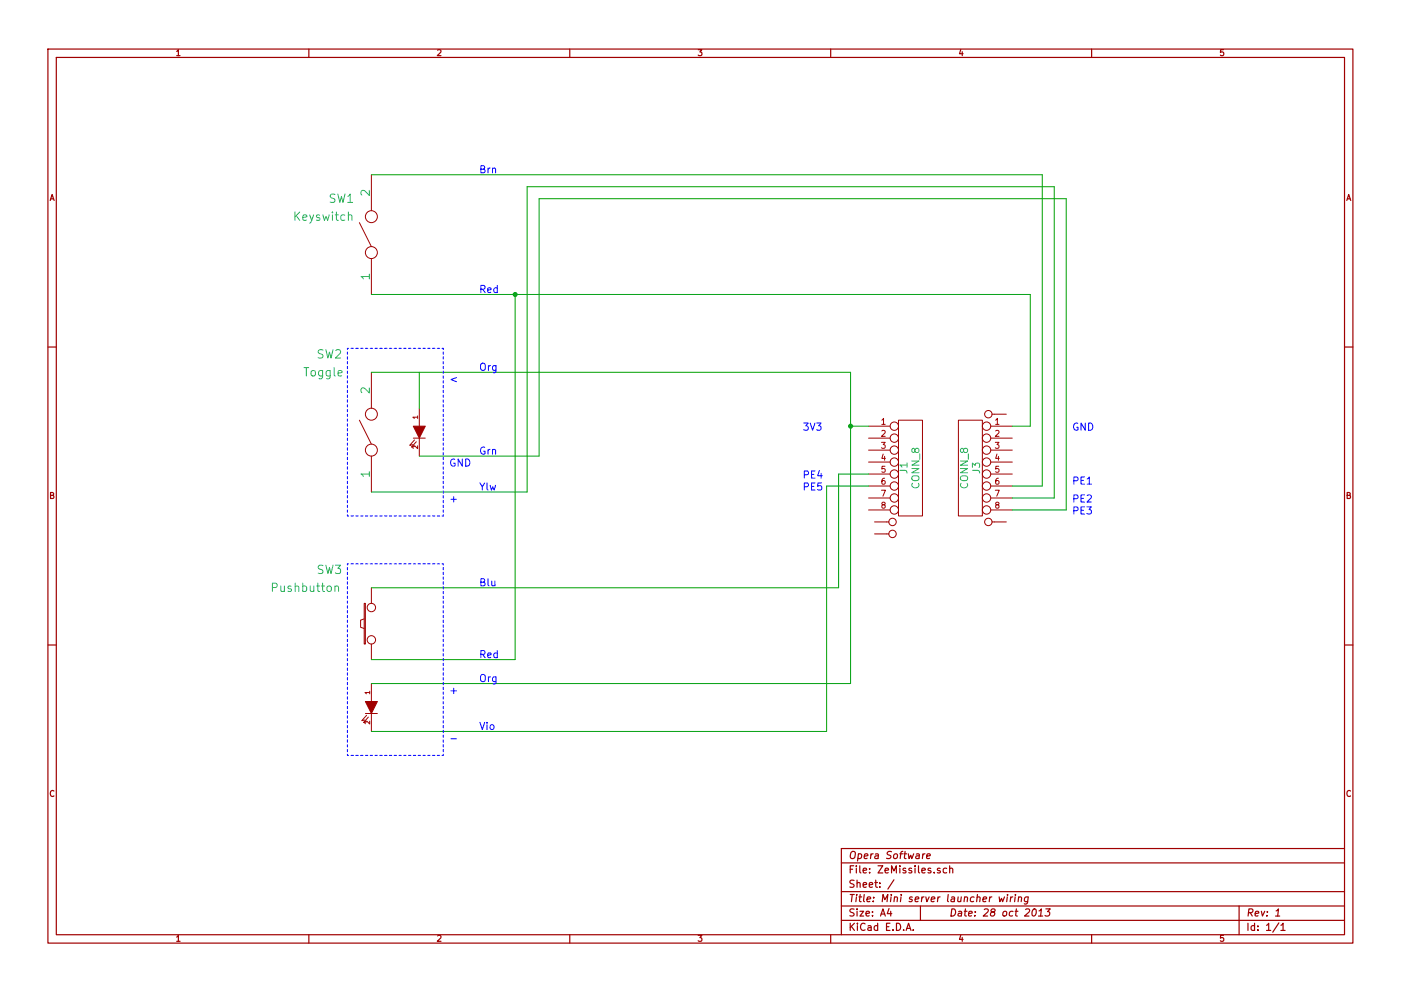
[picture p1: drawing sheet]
EESchema Schematic File Version 2  date 28/10/2013 17:29:59
LIBS:power
LIBS:device
LIBS:transistors
LIBS:conn
LIBS:linear
LIBS:regul
LIBS:74xx
LIBS:cmos4000
LIBS:adc-dac
LIBS:memory
LIBS:xilinx
LIBS:special
LIBS:microcontrollers
LIBS:dsp
LIBS:microchip
LIBS:analog_switches
LIBS:motorola
LIBS:texas
LIBS:intel
LIBS:audio
LIBS:interface
LIBS:digital-audio
LIBS:philips
LIBS:display
LIBS:cypress
LIBS:siliconi
LIBS:opto
LIBS:atmel
LIBS:contrib
LIBS:valves
EELAYER 27 0
EELAYER END
$Descr A4 11693 8268
encoding utf-8
Sheet 1 1
Title "Mini server launcher wiring"
Date "28 oct 2013"
Rev "1"
Comp "Opera Software"
Comment1 ""
Comment2 ""
Comment3 ""
Comment4 ""
$EndDescr
$Comp
L CONN_8 J1
U 1 1
P 7600 3900
F 0 "J1" V 7550 3900 60  0000 C CNN
F 1 "CONN_8" V 7650 3900 60  0000 C CNN
F 2 "" H 7600 3900 60  0000 C CNN
F 3 "" H 7600 3900 60  0000 C CNN
	1    7600 3900
	1    0    0    -1  
$EndComp
$Comp
L CONN_8 J3
U 1 1
P 8100 3900
F 0 "J3" V 8050 3900 60  0000 C CNN
F 1 "CONN_8" V 8150 3900 60  0000 C CNN
F 2 "" H 8100 3900 60  0000 C CNN
F 3 "" H 8100 3900 60  0000 C CNN
	1    8100 3900
	-1   0    0    -1  
$EndComp
$Comp
L SW_PUSH SW3
U 1 1
P 3100 5200
F 0 "SW3" V 3550 5550 70  0000 C CNN
F 1 "Pushbutton" V 3400 5750 70  0000 C CNN
F 2 "~" H 3100 5200 60  0000 C CNN
F 3 "~" H 3100 5200 60  0000 C CNN
	1    3100 5200
	0    -1   -1   0   
$EndComp
$Comp
L SPST SW1
U 1 1
P 3100 1950
F 0 "SW1" V 3400 2200 70  0000 C CNN
F 1 "Keyswitch" V 3250 2350 70  0000 C CNN
F 2 "~" H 3100 1950 60  0000 C CNN
F 3 "~" H 3100 1950 60  0000 C CNN
	1    3100 1950
	0    -1   -1   0   
$EndComp
$Comp
L SPST SW2
U 1 1
P 3100 3600
F 0 "SW2" V 3750 3950 70  0000 C CNN
F 1 "Toggle" V 3600 4000 70  0000 C CNN
F 2 "~" H 3100 3600 60  0000 C CNN
F 3 "~" H 3100 3600 60  0000 C CNN
	1    3100 3600
	0    -1   -1   0   
$EndComp
$Comp
L LED D?
U 1 1
P 3100 5900
F 0 "D?" H 3100 6000 50  0001 C CNN
F 1 "LED" H 3100 5800 50  0001 C CNN
F 2 "~" H 3100 5900 60  0000 C CNN
F 3 "~" H 3100 5900 60  0000 C CNN
	1    3100 5900
	0    1    1    0   
$EndComp
$Comp
L LED D?
U 1 1
P 3500 3600
F 0 "D?" H 3500 3700 50  0001 C CNN
F 1 "LED" H 3500 3500 50  0001 C CNN
F 2 "~" H 3500 3600 60  0000 C CNN
F 3 "~" H 3500 3600 60  0000 C CNN
	1    3500 3600
	0    1    1    0   
$EndComp
Wire Wire Line
	3100 3100 7100 3100
Wire Wire Line
	3500 3100 3500 3400
Wire Wire Line
	3100 1450 8700 1450
Wire Wire Line
	8700 1450 8700 4050
Wire Wire Line
	8700 4050 8450 4050
Wire Wire Line
	3100 2450 8600 2450
Wire Wire Line
	8600 2450 8600 3550
Wire Wire Line
	8600 3550 8450 3550
Wire Wire Line
	7100 3100 7100 5700
Wire Wire Line
	7100 3550 7250 3550
Wire Wire Line
	3100 4100 4400 4100
Wire Wire Line
	4400 4100 4400 1550
Wire Wire Line
	4400 1550 8800 1550
Wire Wire Line
	8800 1550 8800 4150
Wire Wire Line
	8800 4150 8450 4150
Wire Wire Line
	3500 3800 4500 3800
Wire Wire Line
	4500 3800 4500 1650
Wire Wire Line
	4500 1650 8900 1650
Wire Wire Line
	8900 1650 8900 4250
Wire Wire Line
	8900 4250 8450 4250
Wire Wire Line
	3100 4900 7000 4900
Wire Wire Line
	7000 4900 7000 3950
Wire Wire Line
	7000 3950 7250 3950
Wire Wire Line
	3100 5500 4300 5500
Wire Wire Line
	4300 5500 4300 2450
Connection ~ 4300 2450
Wire Wire Line
	7100 5700 3100 5700
Connection ~ 7100 3550
Wire Wire Line
	3100 6100 6900 6100
Wire Wire Line
	6900 6100 6900 4050
Wire Wire Line
	6900 4050 7250 4050
Wire Notes Line
	2900 2900 2900 4300
Wire Notes Line
	2900 4300 3700 4300
Wire Notes Line
	3700 4300 3700 2900
Wire Notes Line
	3700 2900 2900 2900
Wire Notes Line
	2900 4700 2900 6300
Wire Notes Line
	2900 6300 3700 6300
Wire Notes Line
	3700 6300 3700 4700
Wire Notes Line
	3700 4700 2900 4700
Text Notes 3750 6200 0    60   ~ 0
-
Text Notes 3750 5800 0    60   ~ 0
+
Text Notes 3750 4200 0    60   ~ 0
+
Text Notes 3750 3900 0    60   ~ 0
GND
Text Notes 3750 3200 0    60   ~ 0
<
Text Notes 4000 5700 0    60   ~ 0
Org
Text Notes 4000 6100 0    60   ~ 0
Vio
Text Notes 4000 5500 0    60   ~ 0
Red
Text Notes 4000 4900 0    60   ~ 0
Blu
Text Notes 4000 4100 0    60   ~ 0
Ylw
Text Notes 4000 3800 0    60   ~ 0
Grn
Text Notes 4000 3100 0    60   ~ 0
Org
Text Notes 4000 2450 0    60   ~ 0
Red
Text Notes 4000 1450 0    60   ~ 0
Brn
$Comp
L CONN_1 P?
U 1 1
P 7450 4350
F 0 "P?" H 7530 4350 40  0001 L CNN
F 1 "CONN_1" H 7450 4405 30  0001 C CNN
F 2 "" H 7450 4350 60  0000 C CNN
F 3 "" H 7450 4350 60  0000 C CNN
	1    7450 4350
	1    0    0    -1  
$EndComp
$Comp
L CONN_1 P?
U 1 1
P 7450 4450
F 0 "P?" H 7530 4450 40  0001 L CNN
F 1 "CONN_1" H 7450 4505 30  0001 C CNN
F 2 "" H 7450 4450 60  0000 C CNN
F 3 "" H 7450 4450 60  0000 C CNN
	1    7450 4450
	1    0    0    -1  
$EndComp
$Comp
L CONN_1 P?
U 1 1
P 8250 3450
F 0 "P?" H 8330 3450 40  0001 L CNN
F 1 "CONN_1" H 8250 3505 30  0001 C CNN
F 2 "" H 8250 3450 60  0000 C CNN
F 3 "" H 8250 3450 60  0000 C CNN
	1    8250 3450
	-1   0    0    -1  
$EndComp
$Comp
L CONN_1 P?
U 1 1
P 8250 4350
F 0 "P?" H 8330 4350 40  0001 L CNN
F 1 "CONN_1" H 8250 4405 30  0001 C CNN
F 2 "" H 8250 4350 60  0000 C CNN
F 3 "" H 8250 4350 60  0000 C CNN
	1    8250 4350
	-1   0    0    -1  
$EndComp
Text Notes 6700 3600 0    60   ~ 0
3V3
Text Notes 6700 4000 0    60   ~ 0
PE4
Text Notes 6700 4100 0    60   ~ 0
PE5
Text Notes 8950 3600 0    60   ~ 0
GND
Text Notes 8950 4050 0    60   ~ 0
PE1
Text Notes 8950 4200 0    60   ~ 0
PE2
Text Notes 8950 4300 0    60   ~ 0
PE3
$EndSCHEMATC
